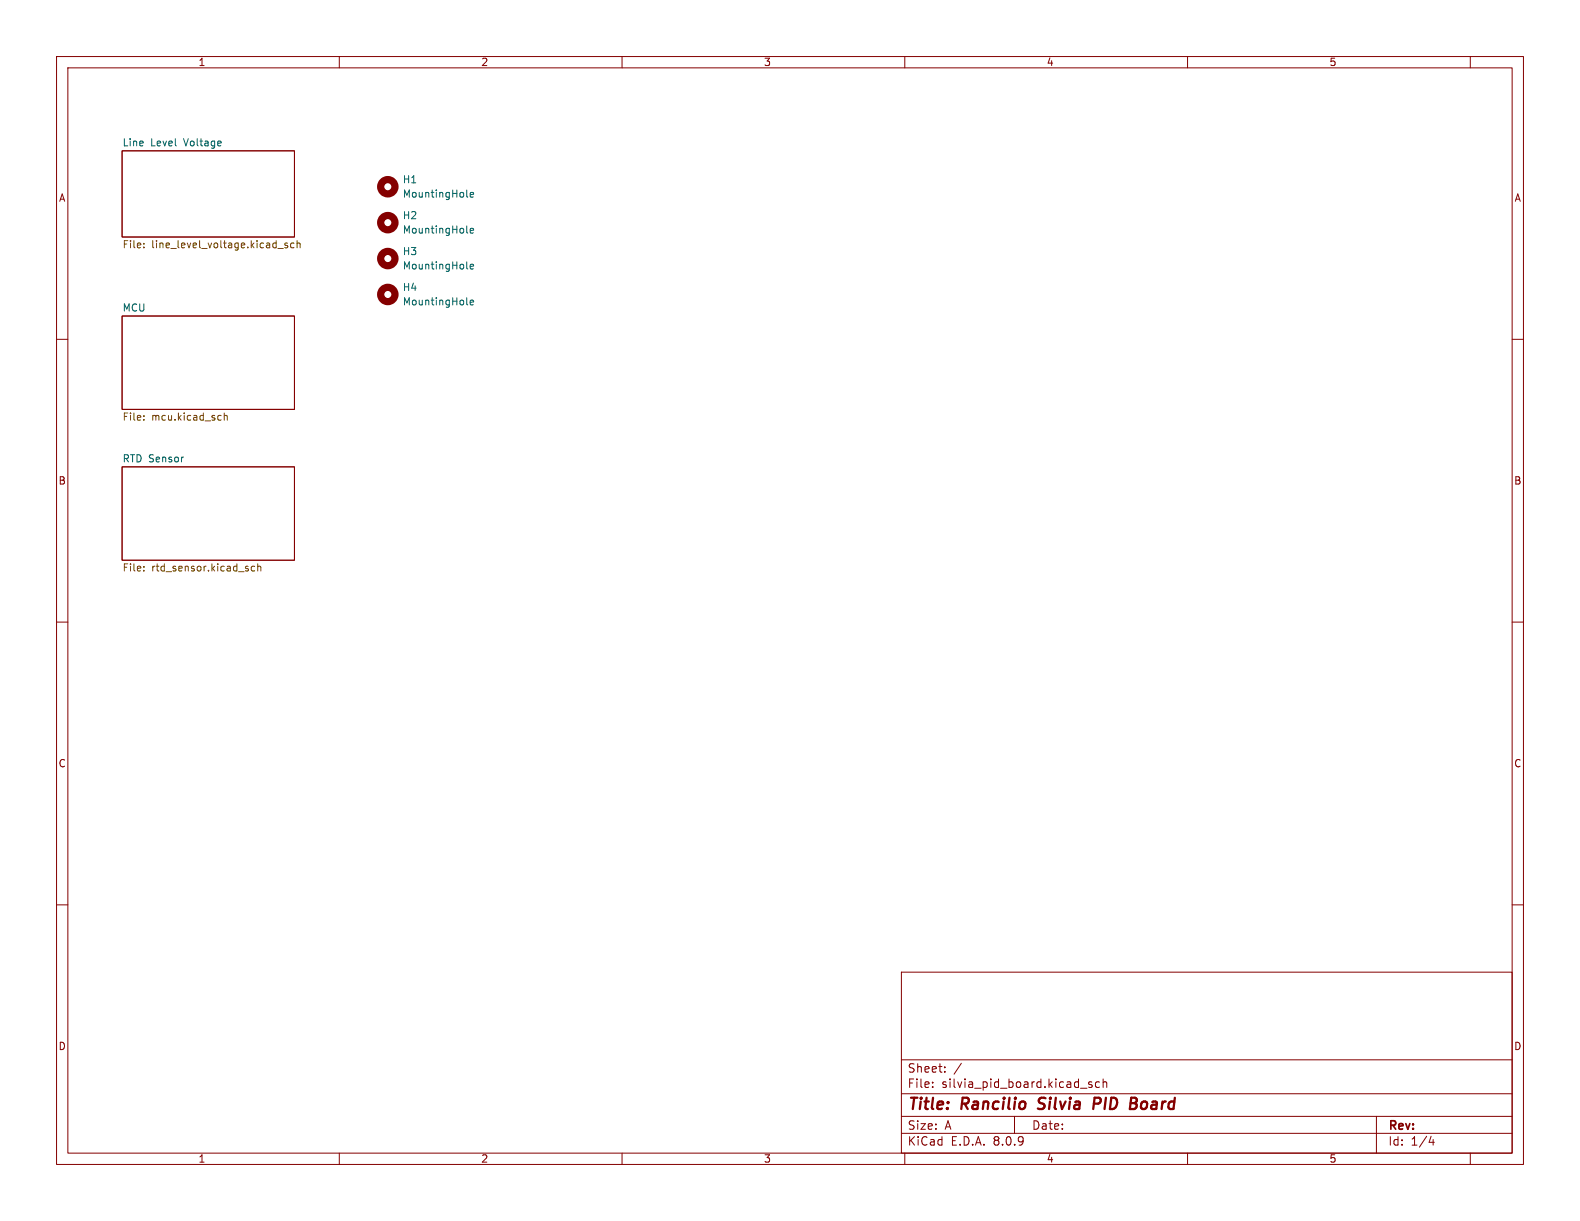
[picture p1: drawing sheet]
<svg xmlns="http://www.w3.org/2000/svg" width="279mm" height="216mm" viewBox="0 0 279 216" stroke-linecap="round" stroke-linejoin="round" font-family="sans-serif">
<g fill="none" stroke="#840000" stroke-width=".18">
<path d="M10 10h259.4v195.9h-259.4zM12 12h255.4v191.9h-255.4zM60 10v2M110 10v2M160 10v2M210 10v2M260 10v2M21.6 26.7h30.5v15.2h-30.5zM21.6 55.9h30.5v16.5h-30.5zM10 60h2M267.4 60h2M21.6 82.6h30.5v16.5h-30.5z"/>
<path d="M10 110h2M267.4 110h2M10 160h2M159.4 171.9h108v32h-108zM267.4 160h2M159.4 197.4h108M159.4 193.4h108M159.4 187.4h108M164.9 192.1v.2M164.9 191.4v.1M167.1 189.4v.2M167.1 188.7v.1"/>
<path d="M170 188l-1.3 1.9M179.4 197.4v3M191.1 192.4h1.1M193.1 191.4l-.4-.1-.2 .2 .1 .2 .5 .2v.3h-.6M194.4 191.4l-.4-.1-.3 .3v.4l.2 .2h.5M195.1 191.4l.2-.1 .3 .1 .1 .9M195.1 190.8v1.5M243.4 197.4v6.5M60 203.9v2M110 203.9v2M159.4 200.4h108M160 203.9v2"/>
<path d="M210 203.9v2M253.1 200.9l-.4 1.1h.9M253.4 201.5v1M260 203.9v2"/>
</g>
<path d="M183.5 196l.3 .1M183.8 194.3l-.1 .2 .1 .4M194.3 194.1h-.7l-.3 2M194.4 195.1l-1 .1M200.7 194.1a.49 .49 0 0 1 .3 .5 .49 .49 0 0 1-.4 .5l.3 .1a.54 .54 0 0 1-.1 .8" fill="none" stroke="#840000" stroke-width=".4"/>
<g fill="none" stroke="#725600" stroke-width=".18">
<path d="M25.4 43.7v.1M25.4 43v.2M49.1 43.9h1M50.8 43h-.3l-.1 .2v.1l.4 .2v.3h-.4M52 43h-.4l-.2 .2 .1 .6h.5M52.5 43.1l.2-.1h.3l.1 .8M52.5 42.5v1.3M25.4 73.5v.1M25.4 74.2v.1M39 73.5h.1M39.1 74.2l-.1 .1M39.7 73v1.3"/>
<path d="M39.7 73.6l.1-.1h.3l.1 .8M45.6 99.7v1.3M25.4 100.2v.1M25.4 100.8v.2M45 100.2l-.3-.1-.3 .3 .2 .5h.4M45.6 100.2l.2-.1 .3 .1v.8"/>
</g>
<g fill="none" stroke="#840000" stroke-width="1.3">
<circle cx="68.6" cy="39.4" r="1.27"/>
<circle cx="68.6" cy="33" r="1.27"/>
<circle cx="68.6" cy="45.7" r="1.27"/>
<circle cx="68.6" cy="52.1" r="1.27"/>
</g>
<path d="M82.5 34.7l.2 .2M83.1 34.4l.6-.1v-.2l-.4-.1-.2 .2 .1 .6h.5M82.5 53.7l.2 .2M82.5 47.4l.2 .2M82.5 41l.2 .2M83.1 53.5l.6-.1v-.3h-.4l-.2 .2 .1 .6h.5M83.1 40.8l.6-.1v-.3h-.4l-.2 .2 .1 .6h.5M83.1 47.1l.6-.1v-.2l-.4-.1-.2 .2 .1 .6h.5" fill="none" stroke="#006464" stroke-width=".18"/>
<g font-size="2.8" fill="#840000">
<text x="160.4" y="196.8">Title:</text>
<text x="170.1" y="196.8">Rancilio</text>
<text x="184.5" y="196.8">Silvia</text>
<text x="195" y="196.8">PID</text>
<text x="202.3" y="196.8">Board</text>
</g>
<g font-size="2.1" fill="#840000">
<text x="160.4" y="189.9">Sheet:</text>
<text x="160.4" y="192.6">File:</text>
<text x="166.5" y="192.6">silvia_pid_board.kicad_sch</text>
<text x="160.4" y="202.8">KiCad</text>
<text x="160.4" y="200">Size:</text>
<text x="167.1" y="200">A</text>
<text x="168.1" y="202.8">E.D.A.</text>
<text x="175.7" y="202.8">8.0.9</text>
<text x="182.4" y="200">Date:</text>
<text x="245.4" y="200.2">Rev:</text>
<text x="245.4" y="202.8">Id:</text>
<text x="249.5" y="202.8">1/4</text>
</g>
<g font-size="1.8" fill="#840000">
<text x="35" y="11.9">1</text>
<text x="85" y="11.9">2</text>
<text x="135" y="11.9">3</text>
<text x="185" y="11.9">4</text>
<text x="235" y="11.9">5</text>
<text x="10.3" y="35.9">A</text>
<text x="267.7" y="35.9">A</text>
<text x="10.3" y="85.9">B</text>
<text x="267.7" y="85.9">B</text>
<text x="10.3" y="135.9">C</text>
<text x="267.7" y="135.9">C</text>
<text x="10.3" y="185.9">D</text>
<text x="267.7" y="185.9">D</text>
<text x="35" y="205.8">1</text>
<text x="85" y="205.8">2</text>
<text x="135" y="205.8">3</text>
<text x="185" y="205.8">4</text>
<text x="235" y="205.8">5</text>
</g>
<g font-size="1.8" fill="#006464">
<text x="21.6" y="26">Line</text>
<text x="26.6" y="26">Level</text>
<text x="32.6" y="26">Voltage</text>
<text x="71.1" y="32.6">H1</text>
<text x="71.1" y="35.2">MountingHole</text>
<text x="71.1" y="39">H2</text>
<text x="71.1" y="41.5">MountingHole</text>
<text x="71.1" y="45.3">H3</text>
<text x="71.1" y="47.9">MountingHole</text>
<text x="71.1" y="51.7">H4</text>
<text x="21.6" y="55.2">MCU</text>
<text x="71.1" y="54.2">MountingHole</text>
<text x="21.6" y="81.8">RTD Sensor</text>
</g>
<g font-size="1.8" fill="#725600">
<text x="21.6" y="44.2">File:</text>
<text x="26.8" y="44.2">line_level_voltage.kicad_sch</text>
<text x="21.6" y="74.7">File:</text>
<text x="26.8" y="74.7">mcu.kicad_sch</text>
<text x="21.6" y="101.4">File:</text>
<text x="26.8" y="101.4">rtd_sensor.kicad_sch</text>
</g>
</svg>
